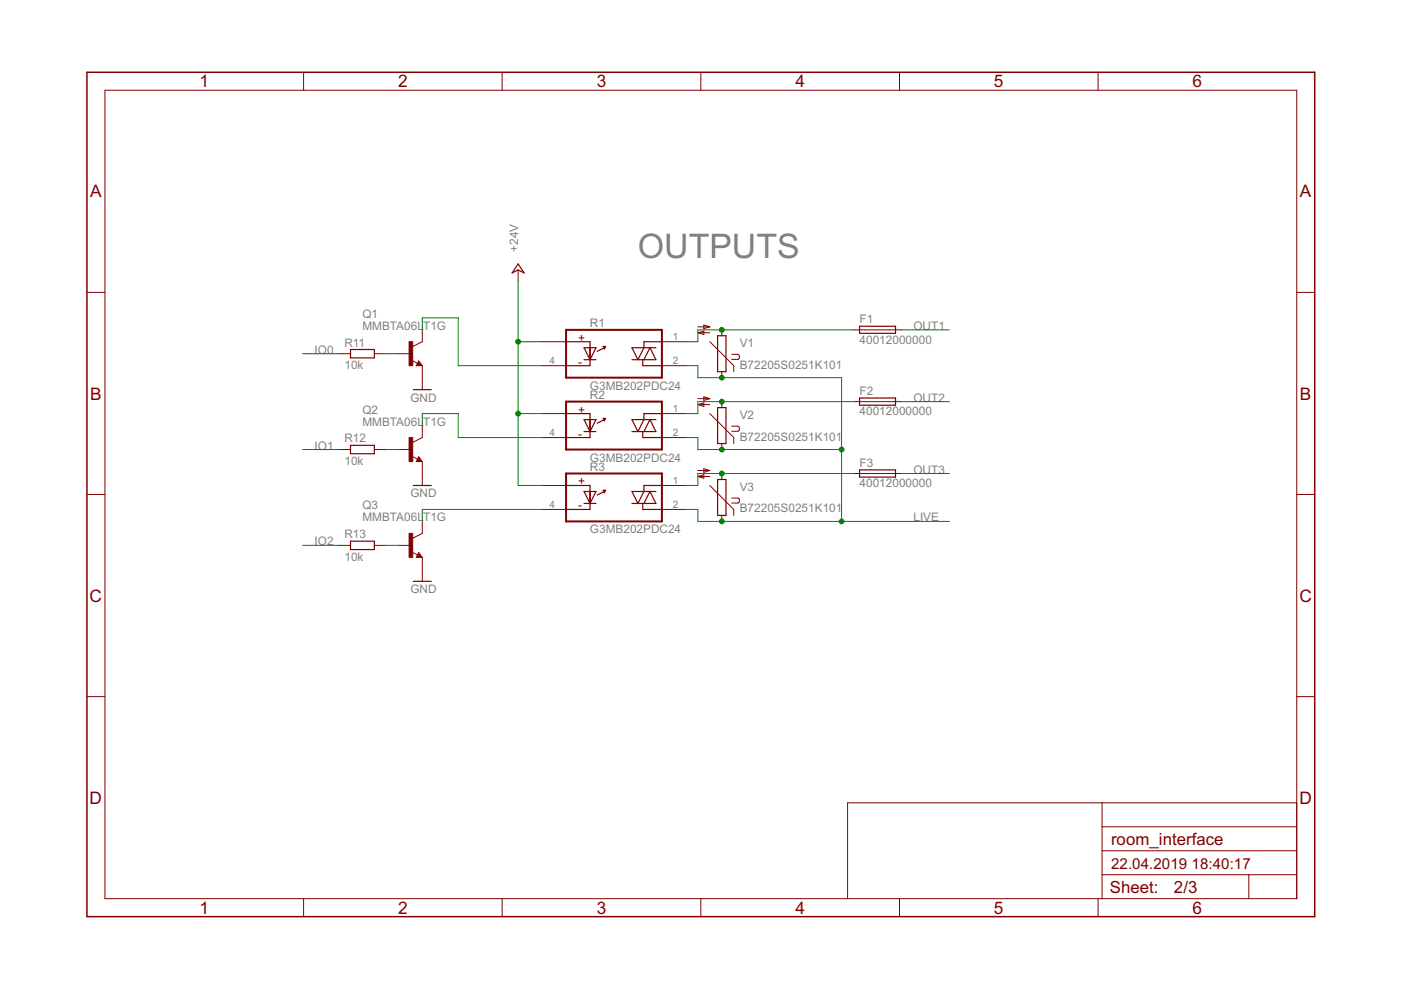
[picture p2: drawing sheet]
<svg xmlns="http://www.w3.org/2000/svg" width="297mm" height="210mm" viewBox="0 0 297 210" stroke-linecap="round" stroke-linejoin="round" font-family="sans-serif">
<g fill="none" stroke="#800000" stroke-width=".21">
<path d="M22.2 19.1h252.7v171.4h-252.7zM64.4 15.3v3.8M106.5 15.3v3.8M148.6 15.3v3.8M190.7 15.3v3.8M232.8 15.3v3.8M109.9 57.2v2.6M18.4 62h3.8M71.8 75h2.5M79.4 75h2.5M84.5 75h2.5M87.3 76.4l1.2 .6"/>
<path d="M88.8 76.5l.7 1h-1.2zM89.5 69.9v2.6l-2 1M89.5 77.5v5.1M114.9 72.5h5.1M114.9 77.5h5.1M125.1 73.7v2.6M140.3 72.5h5.1M140.3 77.5h5.1M148 70.5l1.2-.3v.7zM148 69.3h2.5M148 70.5h2.5M149.2 68.9l1.3 .4-1.3 .4z"/>
<path d="M150.5 72.5l5.1 5v1.3M153 69.9v1.3M153 78.8v1.3M155.1 75.1h1.4l.3 .3v.5l-.3 .3h-1.4M181 69.9h10.1M274.9 62h3.8M71.8 95.3h2.5M79.4 95.3h2.5M84.5 95.3h2.5M87.3 96.7l1.2 .7M88.8 96.8l.7 1.1h-1.2zM89.5 90.2v2.6l-2 1"/>
<path d="M89.5 97.9v5M114.9 87.7h5.1M114.9 92.8h5.1M125.1 89v2.5M140.3 87.7h5.1M140.3 92.8h5.1M148 84.5h2.5M148 85.8l1.2-.4v.8zM148 85.8h2.5M148 99.8h2.5M149.2 84.1l1.3 .4-1.3 .4zM149.2 99.4l1.3 .4-1.3 .3z"/>
<path d="M150.5 87.7l5.1 5.1v1.2M153 85.2v1.2M153 94v1.3M155.1 90.4h1.4l.3 .2v.6l-.3 .2h-1.4M181 85.2h10.1M18.4 104.8h3.8M71.8 115.6h2.5M79.4 115.6h2.5M84.5 115.6h2.5M87.3 117.1l1.2 .6M88.8 117.2l.7 1h-1.2zM89.5 110.6v2.5l-2 1"/>
<path d="M89.5 118.2v5.1M114.9 102.9h5.1M114.9 108h5.1M125.1 104.2v2.5M140.3 102.9h5.1M140.3 108h5.1M148 101l1.2-.4v.8zM148 101h2.5M150.5 102.9l5.1 5.1v1.3M153 100.4v1.3M153 109.3v1.3M155.1 105.6h1.4l.3 .3v.5l-.3 .3h-1.4"/>
<path d="M181 100.4h10.1M274.9 104.8h3.8M18.4 147.7h3.8M274.9 147.7h3.8M233.7 170.2v20.3M233.7 175.3h41.2M274.9 170.2h-95.2v20.3M64.4 190.5v3.9M106.5 190.5v3.9M148.6 190.5v3.9M190.7 190.5v3.9M232.8 190.5v3.9"/>
<path d="M233.7 185.5h41.2M233.7 180.4h41.2M264.8 185.5v5"/>
</g>
<path d="M18.4 15.3h260.3v179.1h-260.3z" fill="none" stroke="#800000" stroke-width=".32"/>
<path d="M120 69.9h20.3v10.2h-20.3zM120 85.2h20.3v10.1h-20.3zM120 100.4h20.3v10.2h-20.3z" fill="none" stroke="#800000" stroke-width=".42"/>
<g fill="none" stroke="#800000" stroke-width=".25">
<path d="M109.9 56l1.2 1.9-1.2-.7-1.3 .7zM74.3 74.1h5.1v1.8h-5.1zM88.8 77l.1 .3h-.4l.3-.5 .5 .6h-.8M120 72.5h5.1v5h-5.1M123.8 73.7h2.6l-1.3 2.6zM123.8 76.3h2.6M127.9 73.5h.5l-.3 .5zM128.1 73.7l-1.5 .8M134 76.3h5.1l-1.3-2.6-1.3 2.6M136.3 76.3v1.2h4M140.3 72.5h-3.8v1.2l-1.2 2.6-1.3-2.6h5.1M152.1 71.2h1.8v7.6h-1.8z"/>
<path d="M182.2 69.2h7.7v1.5h-7.7zM74.3 94.4h5.1v1.8h-5.1zM87.6 82.6h3.8M88.8 97.3l.1 .3h-.4l.3-.5 .5 .6h-.8M120 87.7h5.1v5.1h-5.1M123.8 89h2.6l-1.3 2.5zM123.8 91.5h2.6M127.9 88.7h.5l-.3 .5zM128.1 89l-1.5 .7M134 91.5h5.1l-1.3-2.5-1.3 2.5M136.3 91.5v1.3h4M140.3 87.7h-3.8v1.3l-1.2 2.5-1.3-2.5h5.1"/>
<path d="M152.1 86.4h1.8v7.6h-1.8zM182.2 84.4h7.7v1.5h-7.7zM182.2 99.6h7.7v1.6h-7.7zM74.3 114.7h5.1v1.8h-5.1zM87.6 102.9h3.8M88.8 117.7l.1 .2h-.4l.3-.5 .5 .6h-.8M120 102.9h5.1v5.1h-5.1M123.8 104.2h2.6l-1.3 2.5zM123.8 106.7h2.6M127.9 103.9h.5l-.3 .6zM128.1 104.2l-1.5 .8M134 106.7h5.1l-1.3-2.5-1.3 2.5"/>
<path d="M136.3 106.7v1.3h4M140.3 102.9h-3.8v1.3l-1.2 2.5-1.3-2.5h5.1M152.1 101.7h1.8v7.6h-1.8zM87.6 123.3h3.8"/>
</g>
<g fill="#800000" stroke="#800000" stroke-width=".21">
<path d="M86.7 72.5h.8v5h-.8z"/>
<path d="M86.7 92.8h.8v5.1h-.8z"/>
<path d="M86.7 113.1h.8v5.1h-.8z"/>
</g>
<g fill="none" stroke="#008000" stroke-width=".21">
<path d="M109.9 59.8v43.1h5M64.2 75h7.6M81.9 75h2.6M89.5 69.9v-2.5h7.7v10.1h17.7M109.9 72.5h5M145.4 77.5h2.6v2.6h30.4v30.5M181 69.9h-33v2.6h-2.6M191.1 69.9h10.2M64.2 95.3h7.6M81.9 95.3h2.6M89.5 90.2v-2.5h7.7v5.1h17.7M109.9 87.7h5"/>
<path d="M145.4 92.8h2.6v2.5h30.4M181 85.2h-33v2.5h-2.6M191.1 85.2h10.2M64.2 115.6h7.6M81.9 115.6h2.6M114.9 108h-25.4v2.6M145.4 108h2.6v2.6h53.3M181 100.4h-33v2.5h-2.6M191.1 100.4h10.2"/>
</g>
<g fill="#008000" stroke="#008000" stroke-width=".21">
<circle cx="153" cy="69.9" r=".51"/>
<circle cx="153" cy="85.2" r=".51"/>
<circle cx="153" cy="100.4" r=".51"/>
<circle cx="153" cy="110.6" r=".51"/>
<circle cx="153" cy="95.3" r=".51"/>
<circle cx="153" cy="80.1" r=".51"/>
<circle cx="178.4" cy="95.3" r=".51"/>
<circle cx="178.4" cy="110.6" r=".51"/>
<circle cx="109.9" cy="72.5" r=".51"/>
<circle cx="109.9" cy="87.7" r=".51"/>
</g>
<text font-size="8" fill="#808080" x="135.3" y="54.7">OUTPUTS</text>
<g font-size="4.1" fill="#800000">
<text x="42.3" y="18.5">1</text>
<text x="84.4" y="18.5">2</text>
<text x="126.5" y="18.5">3</text>
<text x="168.6" y="18.5">4</text>
<text x="210.7" y="18.5">5</text>
<text x="252.9" y="18.5">6</text>
<text x="19.1" y="41.9">A</text>
<text x="275.6" y="41.9">A</text>
<text x="19.1" y="84.7">B</text>
<text x="275.6" y="84.7">B</text>
<text x="19" y="127.6">C</text>
<text x="275.5" y="127.6">C</text>
<text x="19" y="170.4">D</text>
<text x="275.5" y="170.4">D</text>
<text x="42.3" y="193.7">1</text>
<text x="84.4" y="193.7">2</text>
<text x="126.5" y="193.7">3</text>
<text x="168.6" y="193.7">4</text>
<text x="210.7" y="193.7">5</text>
<text x="252.9" y="193.7">6</text>
</g>
<g font-size="4" fill="#800000">
<text x="235.6" y="179.1">room_interface</text>
<text x="235.3" y="189.4">Sheet:</text>
<text x="248.9" y="189.3">2/3</text>
</g>
<g font-size="3.6" fill="#800000">
<text x="235.6" y="184.2">22.04.2019</text>
<text x="252.6" y="184.2">18:40:17</text>
</g>
<g font-size="2.8" fill="#808080">
<text x="109.9" y="53.4" transform="rotate(-90 109.9 53.4)">+24V</text>
<text x="76.8" y="69.9">MMBTA06L</text>
<text x="76.8" y="67.4">Q1</text>
<text x="89.7" y="69.9">T1G</text>
<text x="125.1" y="69.4">R1</text>
<text x="182.2" y="68.5">F1</text>
<text x="193.7" y="69.9">OUT1</text>
<text x="66.7" y="75">IO0</text>
<text x="73" y="73.5">R11</text>
<text x="156.8" y="73.6">V1</text>
<text x="182.2" y="72.8">40012000000</text>
<text x="73" y="78.3">10k</text>
<text x="125.1" y="82.6">G3MB202PDC24</text>
<text x="156.8" y="78.2">B72205S0251K101</text>
<text x="182.2" y="83.8">F2</text>
<text x="76.8" y="87.7">Q2</text>
<text x="87" y="85.2">GND</text>
<text x="125.1" y="84.6">R2</text>
<text x="156.8" y="88.9">V2</text>
<text x="182.2" y="88.1">40012000000</text>
<text x="193.7" y="85.2">OUT2</text>
<text x="66.7" y="95.3">IO1</text>
<text x="73" y="93.8">R12</text>
<text x="76.8" y="90.2">MMBTA06L</text>
<text x="89.7" y="90.2">T1G</text>
<text x="156.8" y="93.4">B72205S0251K101</text>
<text x="73" y="98.6">10k</text>
<text x="125.1" y="97.9">G3MB202PDC24</text>
<text x="125.1" y="99.9">R3</text>
<text x="182.2" y="99">F3</text>
<text x="193.7" y="100.4">OUT3</text>
<text x="87" y="105.5">GND</text>
<text x="156.8" y="104.1">V3</text>
<text x="182.2" y="103.3">40012000000</text>
<text x="76.8" y="110.6">MMBTA06L</text>
<text x="76.8" y="108">Q3</text>
<text x="89.7" y="110.6">T1G</text>
<text x="125.1" y="113.1">G3MB202PDC24</text>
<text x="156.8" y="108.6">B72205S0251K101</text>
<text x="193.7" y="110.6">LIVE</text>
<text x="66.7" y="115.6">IO2</text>
<text x="73" y="118.9">10k</text>
<text x="73" y="114.1">R13</text>
<text x="87" y="125.8">GND</text>
</g>
<g font-size="2.8" fill="#800000">
<text x="122.6" y="72.5">+</text>
<text x="122.6" y="77.5">-</text>
<text x="122.6" y="87.7">+</text>
<text x="122.6" y="92.8">-</text>
<text x="122.6" y="102.9">+</text>
<text x="122.6" y="108">-</text>
</g>
<g font-size="2.4" fill="#808080">
<text x="116.5" y="77.2">4</text>
<text x="142.7" y="72.1">1</text>
<text x="142.7" y="77.2">2</text>
<text x="142.7" y="87.3">1</text>
<text x="116.5" y="92.4">4</text>
<text x="142.7" y="92.4">2</text>
<text x="116.5" y="107.7">4</text>
<text x="142.7" y="102.6">1</text>
<text x="142.7" y="107.7">2</text>
</g>
</svg>
